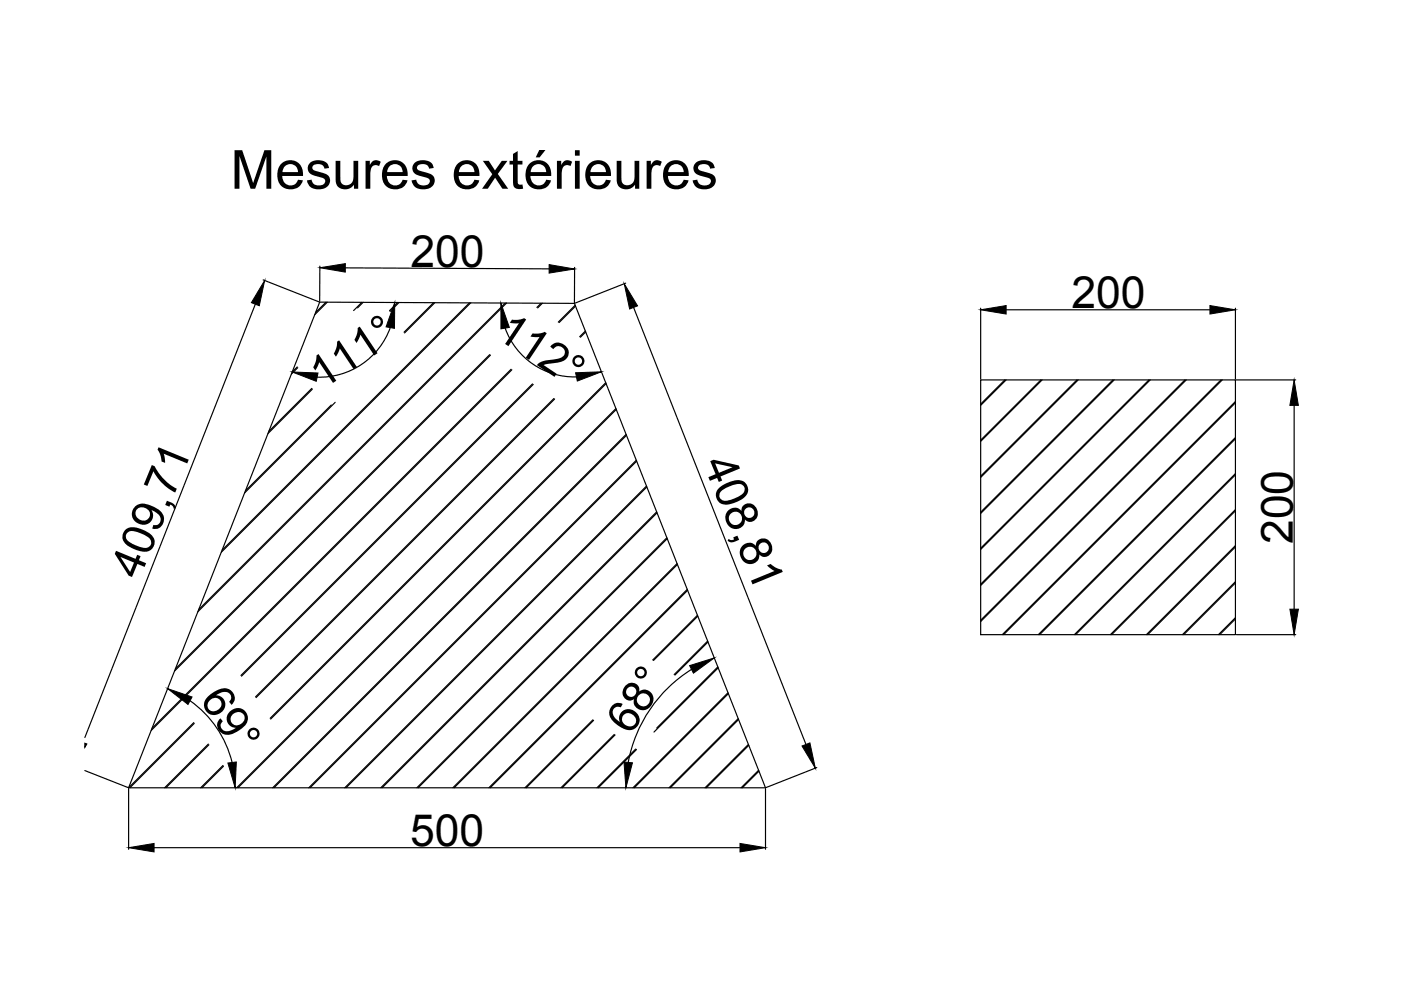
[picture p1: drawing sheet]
<svg xmlns="http://www.w3.org/2000/svg" width="297mm" height="210mm" viewBox="0 0 297 210" stroke-linecap="round" stroke-linejoin="round" font-family="sans-serif">
<!-- layer: 0 -->
<g fill="none" stroke="#000" stroke-width=".25">
<path d="M55.8 59.3l11.8 4.7M67.8 56.4v7.5M73.2 56.8l43.2 .2M121.8 56.7v7.5M54.1 64.5l-36.1 91.9M63 77.8l-1.1 1.1M63.1 78l-1.3 1.3M67.8 64.1l54 .2 40.5 102.7h-135zM69.1 64.1l-2.2 2.2M69.4 64.1l-2.7 2.6M76.7 64.1l-1.7 1.7M77 64.1l-1.2 1.2"/>
<path d="M82.7 69.5a15.9 15.9 0 0 1-15.5 10.5M84.3 64.1l-1.7 1.8M84.6 64.1l-1.9 1.9M91.9 64.2l-6.2 6.2M92.2 64.2l-6.4 6.4M99.5 64.2l-52.4 52.5M99.8 64.2l-52.9 52.9M103.8 75.2l-66.6 66.6M104 75.3l-67 67M107.1 69.6a15.6 15.6 0 0 0 15.1 10.3M107.1 64.3l-65 64.9M107.4 64.3l-65.4 65.4"/>
<path d="M108.4 78.3l-76.2 76.1M108.5 78.4l-76.5 76.5M114.7 64.3l-.9 .9M115 64.3l-1 1M121.9 64.7l-3.5 3.6M122 64.9l-3.5 3.5M124.1 70.2l-1.2 1.2M124.2 70.4l-1.1 1.1M132.7 60l-10.8 4.3M134.3 65.2l36.6 92.6M207.9 65.3v15.1M213.3 65.7h43.2"/>
<path d="M261.9 65.3v15.1M66.1 82.4l-9.1 9.1M66.2 82.5l-9.4 9.4M70.2 85.9l-18.2 18.2M71.1 85.3l-19.2 19.2M112.9 81.4l-61.8 61.8M113.1 81.5l-61.9 61.9M117.4 84.5l-63.2 63.2M117.6 84.6l-63.3 63.3M128.4 81.1l-71.1 71.2M128.5 81.3l-71.1 71.2M130.6 86.6l-80.4 80.4"/>
<path d="M130.7 86.8l-80.2 80.2M132.7 92.1l-74.9 74.9M132.8 92.3l-74.7 74.7M134.9 97.6l-69.4 69.4M135 97.8l-69.3 69.2M207.9 80.5h54v54.1h-54zM213.1 80.5l-5.2 5.2M213.3 80.5l-5.4 5.4M220.7 80.5l-12.8 12.8M221 80.5l-13.1 13.1M228.3 80.5l-20.4 20.5M228.6 80.5l-20.7 20.7"/>
<path d="M236 80.5l-28.1 28.1M236.2 80.5l-28.3 28.4M243.6 80.5l-35.7 35.7M243.9 80.5l-36 36M251.2 80.5l-43.3 43.4M251.5 80.5l-43.6 43.6M258.9 80.5l-51 51M259.2 80.5l-51.3 51.3M261.9 85.4l-49.1 49.2M261.9 85.1l-49.4 49.5M261.9 93l-41.5 41.6M261.9 92.8l-41.8 41.8"/>
<path d="M262.1 80.5h12.6M274.4 85.9v43.3M137.1 103.1l-64 63.9M137.1 103.3l-63.7 63.7M139.2 108.5l-58.5 58.5M139.3 108.7l-58.3 58.3M141.4 114l-53 53M141.5 114.2l-52.9 52.8M143.6 119.5l-47.6 47.5M143.6 119.7l-47.3 47.3M261.9 115.7l-18.8 18.9M261.9 100.7l-33.8 33.9"/>
<path d="M261.9 100.4l-34.1 34.2M261.9 108.3l-26.2 26.3M261.9 108.1l-26.5 26.5M261.9 116l-18.6 18.6M145.7 125l-42 42M145.8 125.2l-41.9 41.8M147.9 130.4l-9.5 9.5M147.9 130.6l-9.3 9.4M150 135.9l-7.1 7.1M150.1 136.1l-7 7M261.9 131.2l-3.3 3.4M261.9 131l-3.6 3.6"/>
<path d="M261.9 123.6l-10.9 11M261.9 123.3l-11.2 11.3M262.1 134.6h12.6M40.3 148.6a22.6 22.6 0 0 1 8.9 13.1M41.1 153.2l-13.8 13.8M41.2 153.4l-13.7 13.6M44.2 157.8l-9.3 9.2M44.3 157.9l-9.1 9.1M125.7 152.6l-14.4 14.4M125.9 152.7l-14.3 14.3M130.2 155.7l-11.3 11.3M130.4 155.8l-11.2 11.2"/>
<path d="M134.8 158.8l-8.2 8.2M134.9 158.9l-8.1 8.1M146.6 141.9a29.6 29.6 0 0 0-13.4 19.7M152.2 141.4l-13 13M152.3 141.6l-13.6 13.6M154.4 146.9l-20.2 20.1M154.4 147.1l-19.9 19.9M156.5 152.4l-14.7 14.6M156.6 152.6l-14.5 14.4M158.7 157.8l-9.2 9.2M158.8 158l-9 9M18 163.4l9.1 3.6"/>
<path d="M27.3 167.2v12.9M32.7 179.7h124.2M47.3 162.3l-4.8 4.7M47.4 162.5l-4.6 4.5M160.8 163.3l-3.7 3.7M160.9 163.5l-3.5 3.5M162.3 167.2v12.9M173.2 162.7l-10.7 4.3"/>
</g>
<g fill="#000" stroke="#000" stroke-width=".21">
<path d="M67.8 56.8l5.4-.9v1.8zM116.4 56.1l5.4 .9-5.4 .9zM56.1 59.5l-1.1 5.3-1.7-.6zM83.7 64.1l-.1 5.5-1.7-.3zM106.2 64.2l1.8 5.2-1.8 .3zM122 79l5.5-.2-5.1 2zM132.4 60.2l2.8 4.7-1.7 .6zM207.9 65.7l5.4-.9v1.8zM256.5 64.8l5.4 .9-5.4 .9zM62 78.9l5.4 .2-.3 1.7zM274.4 80.5l.9 5.4h-1.8zM273.5 129.2h1.8l-.9 5.4z"/>
<path d="M18 157.6l.4 .1-.4 .8zM35.5 146l5.2 1.8-.8 1.6zM146.2 141.1l5.2-1.6-4.4 3.2zM170 158.2l1.7-.7 1.2 5.4zM27.3 179.7l5.4-.9v1.8zM48.3 161.8l1.8-.2-.2 5.4zM132.3 161.6l1.8 .1-1.4 5.3zM156.9 178.8l5.4 .9-5.4 .9z"/>
</g>
<text font-size="11.4" x="48.9" y="40">Mesures extérieures</text>
<g font-size="9.6">
<text x="149" y="98.3" transform="rotate(68 149 98.3)">408,81</text>
<text x="29.5" y="123.1" transform="rotate(-68 29.5 123.1)">409,71</text>
</g>
<g font-size="9.4">
<text x="87" y="56.6">200</text>
<text x="227.1" y="65.4">200</text>
<text x="104.9" y="71.4" transform="rotate(34 104.9 71.4)">112°</text>
<text x="68.4" y="82.7" transform="rotate(-34 68.4 82.7)">111°</text>
<text x="274.1" y="115.3" transform="rotate(-90 274.1 115.3)">200</text>
<text x="42.2" y="148.4" transform="rotate(56 42.2 148.4)">69°</text>
<text x="133.7" y="156" transform="rotate(-56 133.7 156)">68°</text>
<text x="86.9" y="179.4">500</text>
</g>
</svg>
